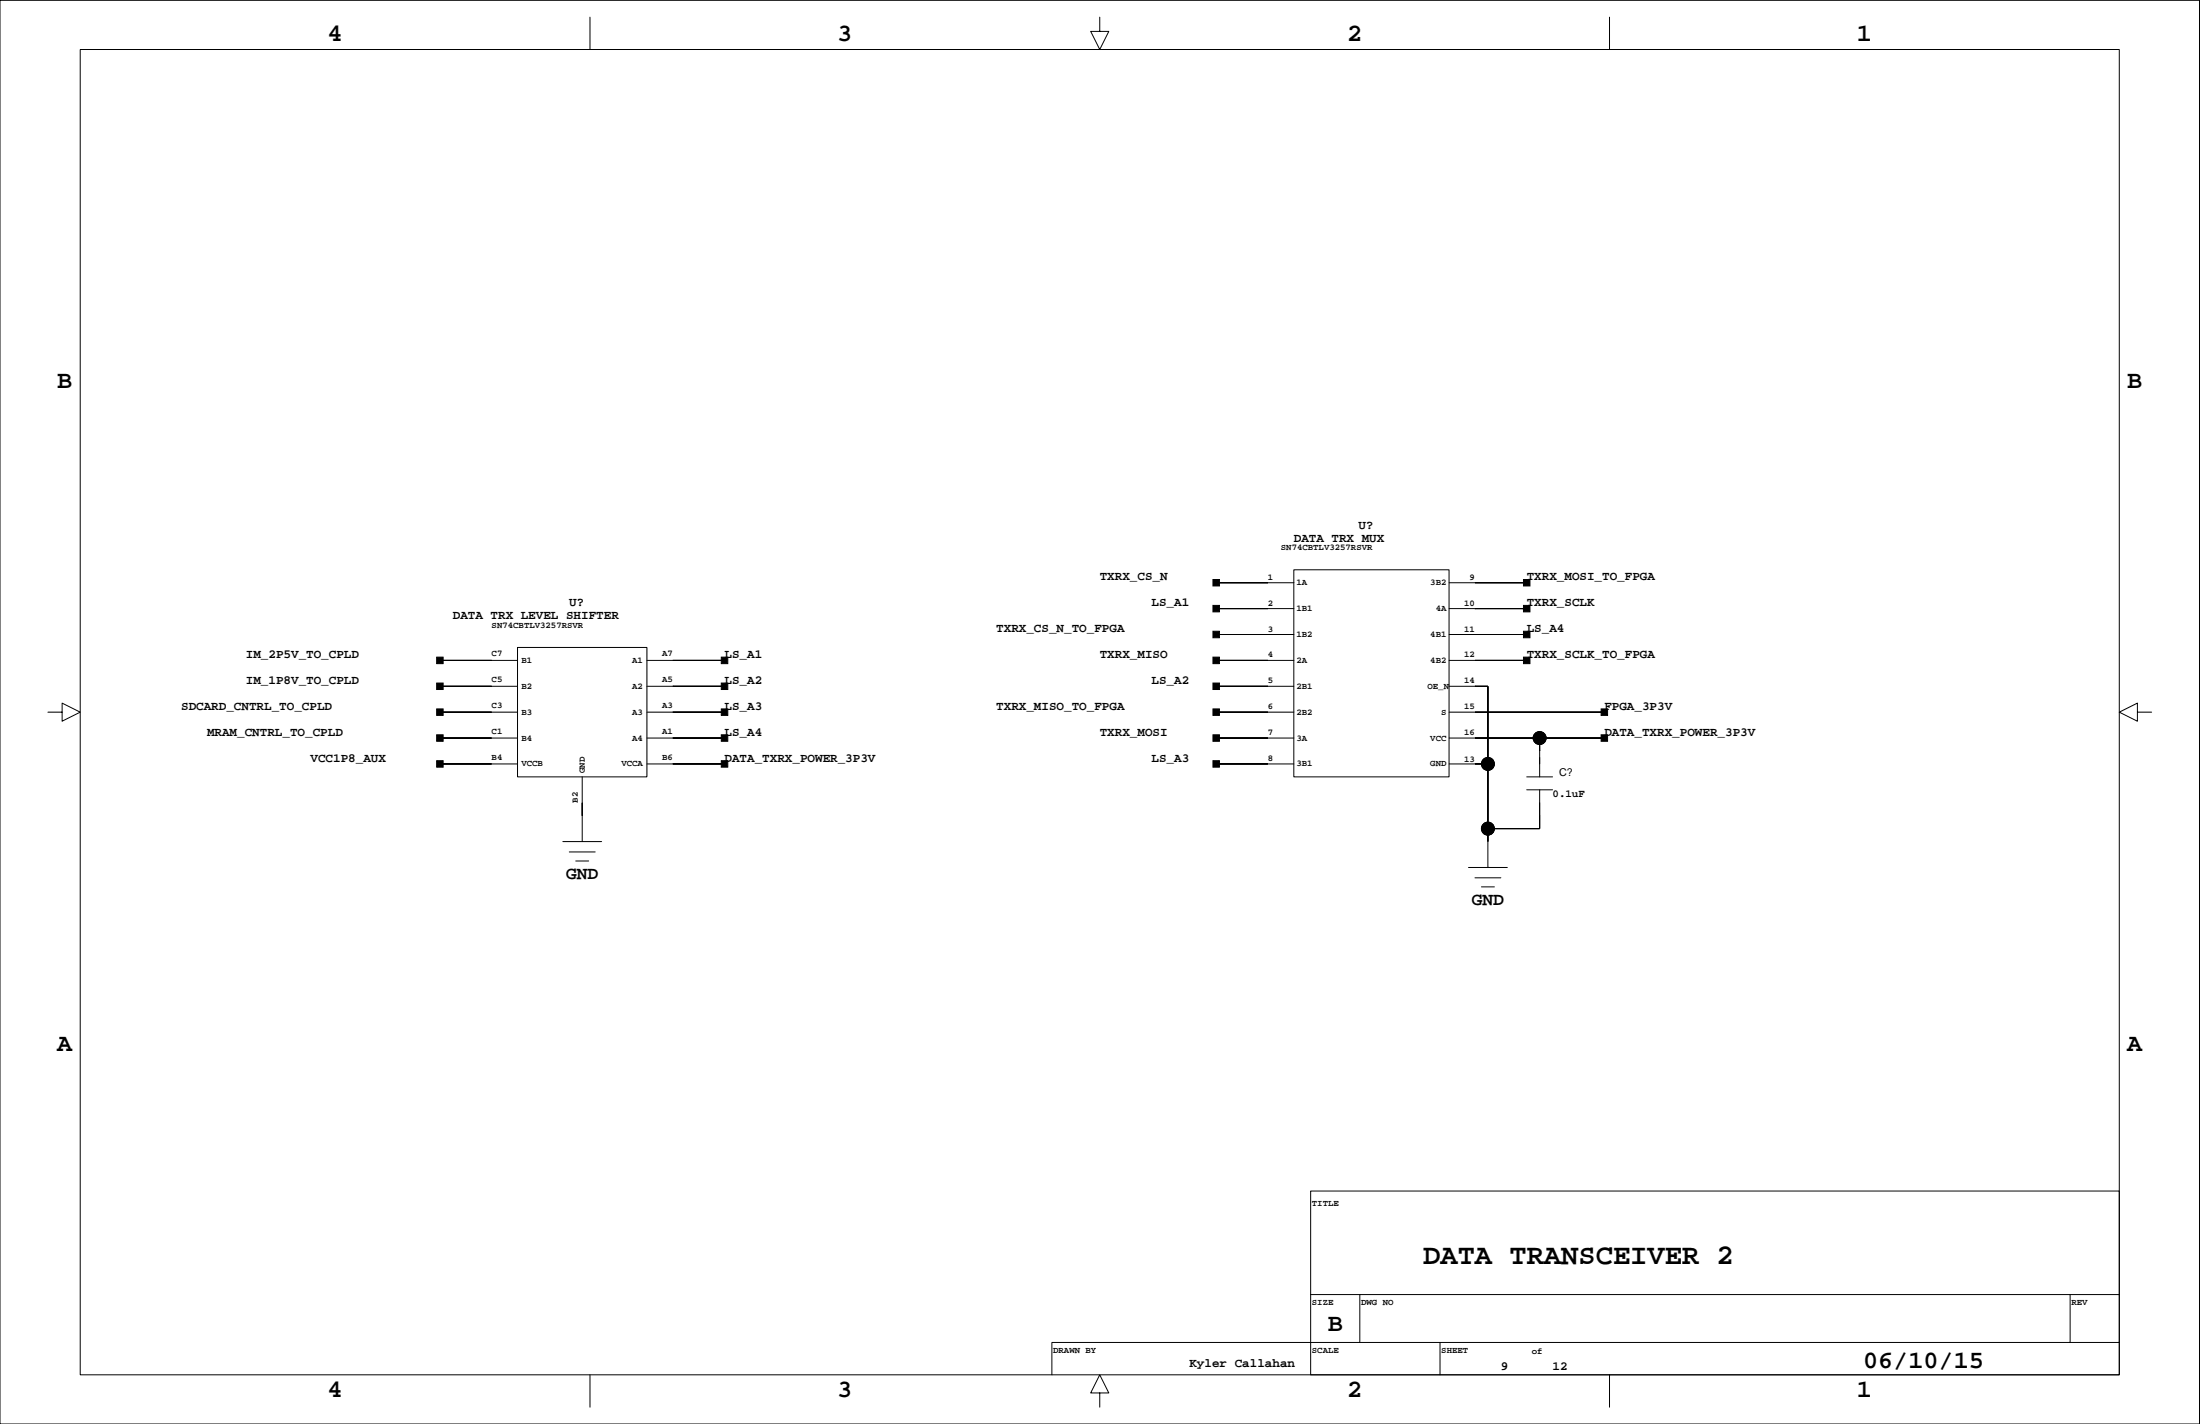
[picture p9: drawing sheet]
<svg xmlns="http://www.w3.org/2000/svg" width="432mm" height="279mm" viewBox="0 0 432 279" stroke-linecap="round" stroke-linejoin="round" font-family="sans-serif">
<g fill="none" stroke="#000" stroke-width=".2">
<path d="M0 .1h431.7v279.3h-431.7zM15.7 9.7h400.3v260.1h-400.3zM115.8 3.4v6.3M215.9 3.4v2.8h1.7l-1.7 3.5-1.8-3.5h1.8M315.9 3.4v6.3M238.7 114.3h15.2M238.7 119.4h15.2M253.9 111.8h30.5v40.6h-30.5zM284.4 114.3h15.3M284.4 119.4h15.3M9.4 139.7h2.8v-1.7l3.5 1.7-3.5 1.8v-1.8M86.3 129.6h15.3"/>
<path d="M86.3 134.7h15.3M86.3 139.7h15.3M101.6 127h25.4v25.4h-25.4zM127 129.6h15.2M127 134.7h15.2M127 139.7h15.2M238.7 129.6h15.2M238.7 134.7h15.2M238.7 139.7h15.2M238.7 124.5h15.2M284.4 129.6h15.3M284.4 134.7h7.6v35.5"/>
<path d="M284.4 139.7h30.5M284.4 124.5h15.3M419.5 139.7v-1.7l-3.5 1.7 3.5 1.8v-1.8h2.8M86.3 144.8h15.3M86.3 149.9h15.3M114.3 152.4v12.7M127 144.8h15.2M127 149.9h15.2M238.7 144.8h15.2M238.7 149.9h15.2M284.4 144.8h30.5M284.4 149.9h7.6"/>
<path d="M299.7 152.4h5M299.7 155h5M302.2 144.8v7.6M302.2 155v7.6h-10.2M110.5 165.1h7.6M111.7 167.2h5.1M113 168.9h2.5M288.2 170.2h7.6M289.5 172.2h5.1M290.8 174h2.5M257.2 233.7h158.8v36.1h-158.8zM257.2 254h158.8"/>
<path d="M266.9 254v9.4M406.3 254v9.4M115.8 269.8v6.3M215.9 273.3h1.7l-1.7-3.5-1.8 3.5h1.8v2.8M282.6 263.4v6.4M315.9 269.8v6.3M416 263.4h-209.5v6.4"/>
<circle cx="292" cy="149.9" r="1.27"/>
<circle cx="302.2" cy="144.8" r="1.27"/>
<circle cx="292" cy="162.6" r="1.27"/>
</g>
<g fill="#000" stroke="#000" stroke-width=".2">
<path d="M238.1 113.7h1.2v1.3h-1.2z" fill-rule="evenodd"/>
<path d="M238.7 119.4h10.2z" fill-rule="evenodd"/>
<path d="M238.7 114.3h10.2z" fill-rule="evenodd"/>
<path d="M299 113.7h1.3v1.3h-1.3z" fill-rule="evenodd"/>
<path d="M289.5 119.4h10.2z" fill-rule="evenodd"/>
<path d="M289.5 114.3h10.2z" fill-rule="evenodd"/>
<path d="M85.7 128.9h1.3v1.3h-1.3z" fill-rule="evenodd"/>
<path d="M85.7 134h1.3v1.3h-1.3z" fill-rule="evenodd"/>
<path d="M86.3 129.6h10.2z" fill-rule="evenodd"/>
<path d="M86.3 134.7h10.2z" fill-rule="evenodd"/>
<path d="M86.3 139.7h10.2z" fill-rule="evenodd"/>
<path d="M141.6 128.9h1.2v1.3h-1.2z" fill-rule="evenodd"/>
<path d="M141.6 134h1.2v1.3h-1.2z" fill-rule="evenodd"/>
<path d="M132.1 129.6h10.1z" fill-rule="evenodd"/>
<path d="M132.1 134.7h10.1z" fill-rule="evenodd"/>
<path d="M132.1 139.7h10.1z" fill-rule="evenodd"/>
<path d="M238.1 118.8h1.2v1.3h-1.2z" fill-rule="evenodd"/>
<path d="M238.1 134h1.2v1.3h-1.2z" fill-rule="evenodd"/>
<path d="M238.1 128.9h1.2v1.3h-1.2z" fill-rule="evenodd"/>
<path d="M238.1 123.9h1.2v1.2h-1.2z" fill-rule="evenodd"/>
<path d="M238.7 134.7h10.2z" fill-rule="evenodd"/>
<path d="M238.7 129.6h10.2z" fill-rule="evenodd"/>
<path d="M238.7 124.5h10.2z" fill-rule="evenodd"/>
<path d="M238.7 139.7h10.2z" fill-rule="evenodd"/>
<path d="M289.5 134.7h2.5z" fill-rule="evenodd"/>
<path d="M292 134.7v15.2z" fill-rule="evenodd"/>
<path d="M299 123.9h1.3v1.2h-1.3z" fill-rule="evenodd"/>
<path d="M299 118.8h1.3v1.3h-1.3z" fill-rule="evenodd"/>
<path d="M299 128.9h1.3v1.3h-1.3z" fill-rule="evenodd"/>
<path d="M289.5 124.5h10.2z" fill-rule="evenodd"/>
<path d="M289.5 129.6h10.2z" fill-rule="evenodd"/>
<path d="M289.5 139.7h25.4z" fill-rule="evenodd"/>
<path d="M85.7 139.1h1.3v1.3h-1.3z" fill-rule="evenodd"/>
<path d="M85.7 144.2h1.3v1.2h-1.3z" fill-rule="evenodd"/>
<path d="M85.7 149.3h1.3v1.2h-1.3z" fill-rule="evenodd"/>
<path d="M86.3 144.8h10.2z" fill-rule="evenodd"/>
<path d="M86.3 149.9h10.2z" fill-rule="evenodd"/>
<path d="M114.3 157.5v2.5z" fill-rule="evenodd"/>
<path d="M141.6 139.1h1.2v1.3h-1.2z" fill-rule="evenodd"/>
<path d="M141.6 144.2h1.2v1.2h-1.2z" fill-rule="evenodd"/>
<path d="M141.6 149.3h1.2v1.2h-1.2z" fill-rule="evenodd"/>
<path d="M132.1 144.8h10.1z" fill-rule="evenodd"/>
<path d="M132.1 149.9h10.1z" fill-rule="evenodd"/>
<path d="M238.1 149.3h1.2v1.2h-1.2z" fill-rule="evenodd"/>
<path d="M238.1 144.2h1.2v1.2h-1.2z" fill-rule="evenodd"/>
<path d="M238.1 139.1h1.2v1.3h-1.2z" fill-rule="evenodd"/>
<path d="M238.7 149.9h10.2z" fill-rule="evenodd"/>
<path d="M238.7 144.8h10.2z" fill-rule="evenodd"/>
<path d="M289.5 149.9h2.5z" fill-rule="evenodd"/>
<path d="M292 149.9v12.7z" fill-rule="evenodd"/>
<path d="M302.2 144.8v2.5z" fill-rule="evenodd"/>
<path d="M289.5 144.8h12.7z" fill-rule="evenodd"/>
<path d="M314.3 139.1h1.2v1.3h-1.2z" fill-rule="evenodd"/>
<path d="M314.3 144.2h1.2v1.2h-1.2z" fill-rule="evenodd"/>
<path d="M302.2 144.8h12.7z" fill-rule="evenodd"/>
<path d="M292 162.6v2.5z" fill-rule="evenodd"/>
<path d="M302.2 160v2.6z" fill-rule="evenodd"/>
<path d="M292 162.6h10.2z" fill-rule="evenodd"/>
<circle cx="292" cy="149.9" r="1.27"/>
<circle cx="302.2" cy="144.8" r="1.27"/>
<circle cx="292" cy="162.6" r="1.27"/>
</g>
<text font-size="5.6" x="279.3" y="247.9">DATA TRANSCEIVER 2</text>
<g font-size="4.9">
<text x="64.3" y="8.1">4</text>
<text x="164.3" y="8.1">3</text>
<text x="264.4" y="8.1">2</text>
<text x="364.4" y="8.1">1</text>
<text x="11.2" y="76.1">B</text>
<text x="417.5" y="76.1">B</text>
<text x="11.2" y="206.1">A</text>
<text x="417.5" y="206.1">A</text>
<text x="260.6" y="261.2">B</text>
<text x="365.7" y="268.4">06/10/15</text>
<text x="64.3" y="274.2">4</text>
<text x="164.3" y="274.2">3</text>
<text x="264.4" y="274.2">2</text>
<text x="364.4" y="274.2">1</text>
</g>
<g font-size="3.5">
<text x="111.1" y="172.5">GND</text>
<text x="288.9" y="177.5">GND</text>
</g>
<g font-size="2.5">
<text x="253.9" y="106.3">DATA TRX MUX</text>
<text x="266.6" y="103.7">U?</text>
<text x="215.9" y="113.9">TXRX_CS_N</text>
<text x="299.7" y="113.9">TXRX_MOSI_TO_FPGA</text>
<text x="111.7" y="119">U?</text>
<text x="226" y="119">LS_A1</text>
<text x="299.7" y="119">TXRX_SCLK</text>
<text x="88.9" y="121.5">DATA TRX LEVEL SHIFTER</text>
<text x="195.5" y="124.1">TXRX_CS_N_TO_FPGA</text>
<text x="299.7" y="124.1">LS_A4</text>
<text x="48.2" y="129.1">IM_2P5V_TO_CPLD</text>
<text x="142.2" y="129.1">LS_A1</text>
<text x="215.9" y="129.1">TXRX_MISO</text>
<text x="299.7" y="129.1">TXRX_SCLK_TO_FPGA</text>
<text x="48.2" y="134.2">IM_1P8V_TO_CPLD</text>
<text x="142.2" y="134.2">LS_A2</text>
<text x="226" y="134.2">LS_A2</text>
<text x="35.6" y="139.3">SDCARD_CNTRL_TO_CPLD</text>
<text x="142.2" y="139.3">LS_A3</text>
<text x="195.5" y="139.3">TXRX_MISO_TO_FPGA</text>
<text x="314.9" y="139.3">FPGA_3P3V</text>
<text x="40.6" y="144.4">MRAM_CNTRL_TO_CPLD</text>
<text x="60.9" y="149.4">VCC1P8_AUX</text>
<text x="142.2" y="144.4">LS_A4</text>
<text x="142.2" y="149.4">DATA_TXRX_POWER_3P3V</text>
<text x="215.9" y="144.4">TXRX_MOSI</text>
<text x="226" y="149.4">LS_A3</text>
<text x="314.9" y="144.4">DATA_TXRX_POWER_3P3V</text>
<text x="233.5" y="268.2">Kyler Callahan</text>
<text x="294.6" y="268.8">9</text>
<text x="304.7" y="268.8">12</text>
</g>
<g font-size="2.1">
<text x="306" y="152.3">C?</text>
<text x="304.7" y="156.5">0.1uF</text>
</g>
<g font-size="1.8">
<text x="251.4" y="108">SN74CBTLV3257RSVR</text>
<text x="248.9" y="113.8">1</text>
<text x="288.4" y="113.8">9</text>
<text x="248.9" y="118.8">2</text>
<text x="254.5" y="114.8">1A</text>
<text x="254.5" y="119.9">1B1</text>
<text x="280.7" y="114.8">3B2</text>
<text x="281.8" y="119.9">4A</text>
<text x="287.4" y="118.8">10</text>
<text x="96.5" y="123.2">SN74CBTLV3257RSVR</text>
<text x="248.9" y="123.9">3</text>
<text x="254.5" y="125">1B2</text>
<text x="280.7" y="125">4B1</text>
<text x="287.4" y="123.9">11</text>
<text x="96.5" y="128.8">C7</text>
<text x="102.3" y="130.1">B1</text>
<text x="124.1" y="130.1">A1</text>
<text x="129.9" y="128.8">A7</text>
<text x="248.9" y="129">4</text>
<text x="254.5" y="130.1">2A</text>
<text x="280.7" y="130.1">4B2</text>
<text x="287.4" y="129">12</text>
<text x="96.5" y="133.8">C5</text>
<text x="102.3" y="135.1">B2</text>
<text x="124.1" y="135.1">A2</text>
<text x="129.9" y="133.8">A5</text>
<text x="248.9" y="134.1">5</text>
<text x="254.5" y="135.1">2B1</text>
<text x="280.2" y="135.1">OE_N</text>
<text x="287.4" y="134.1">14</text>
<text x="96.5" y="144">C1</text>
<text x="96.5" y="138.9">C3</text>
<text x="102.3" y="140.2">B3</text>
<text x="124.1" y="140.2">A3</text>
<text x="129.9" y="144">A1</text>
<text x="129.9" y="138.9">A3</text>
<text x="248.9" y="139.2">6</text>
<text x="254.5" y="140.2">2B2</text>
<text x="282.8" y="140.2">S</text>
<text x="287.4" y="139.2">15</text>
<text x="96.5" y="149.1">B4</text>
<text x="102.3" y="145.3">B4</text>
<text x="124.1" y="145.3">A4</text>
<text x="129.9" y="149.1">B6</text>
<text x="248.9" y="149.3">8</text>
<text x="248.9" y="144.2">7</text>
<text x="254.5" y="145.3">3A</text>
<text x="280.7" y="145.3">VCC</text>
<text x="287.4" y="149.6">13</text>
<text x="287.4" y="144.2">16</text>
<text x="102.3" y="150.4">VCCB</text>
<text x="114.8" y="151.7" transform="rotate(-90 114.8 151.7)">GND</text>
<text x="122" y="150.4">VCCA</text>
<text x="254.5" y="150.4">3B1</text>
<text x="280.7" y="150.4">GND</text>
<text x="113.4" y="157.5" transform="rotate(-90 113.4 157.5)">B2</text>
<text x="257.5" y="236.7">TITLE</text>
<text x="257.5" y="256">SIZE</text>
<text x="267.1" y="256">DWG NO</text>
<text x="406.6" y="256">REV</text>
<text x="206.7" y="265.4">DRAWN BY</text>
<text x="257.5" y="265.4">SCALE</text>
<text x="282.9" y="265.4">SHEET</text>
<text x="300.7" y="265.6">of</text>
</g>
</svg>
